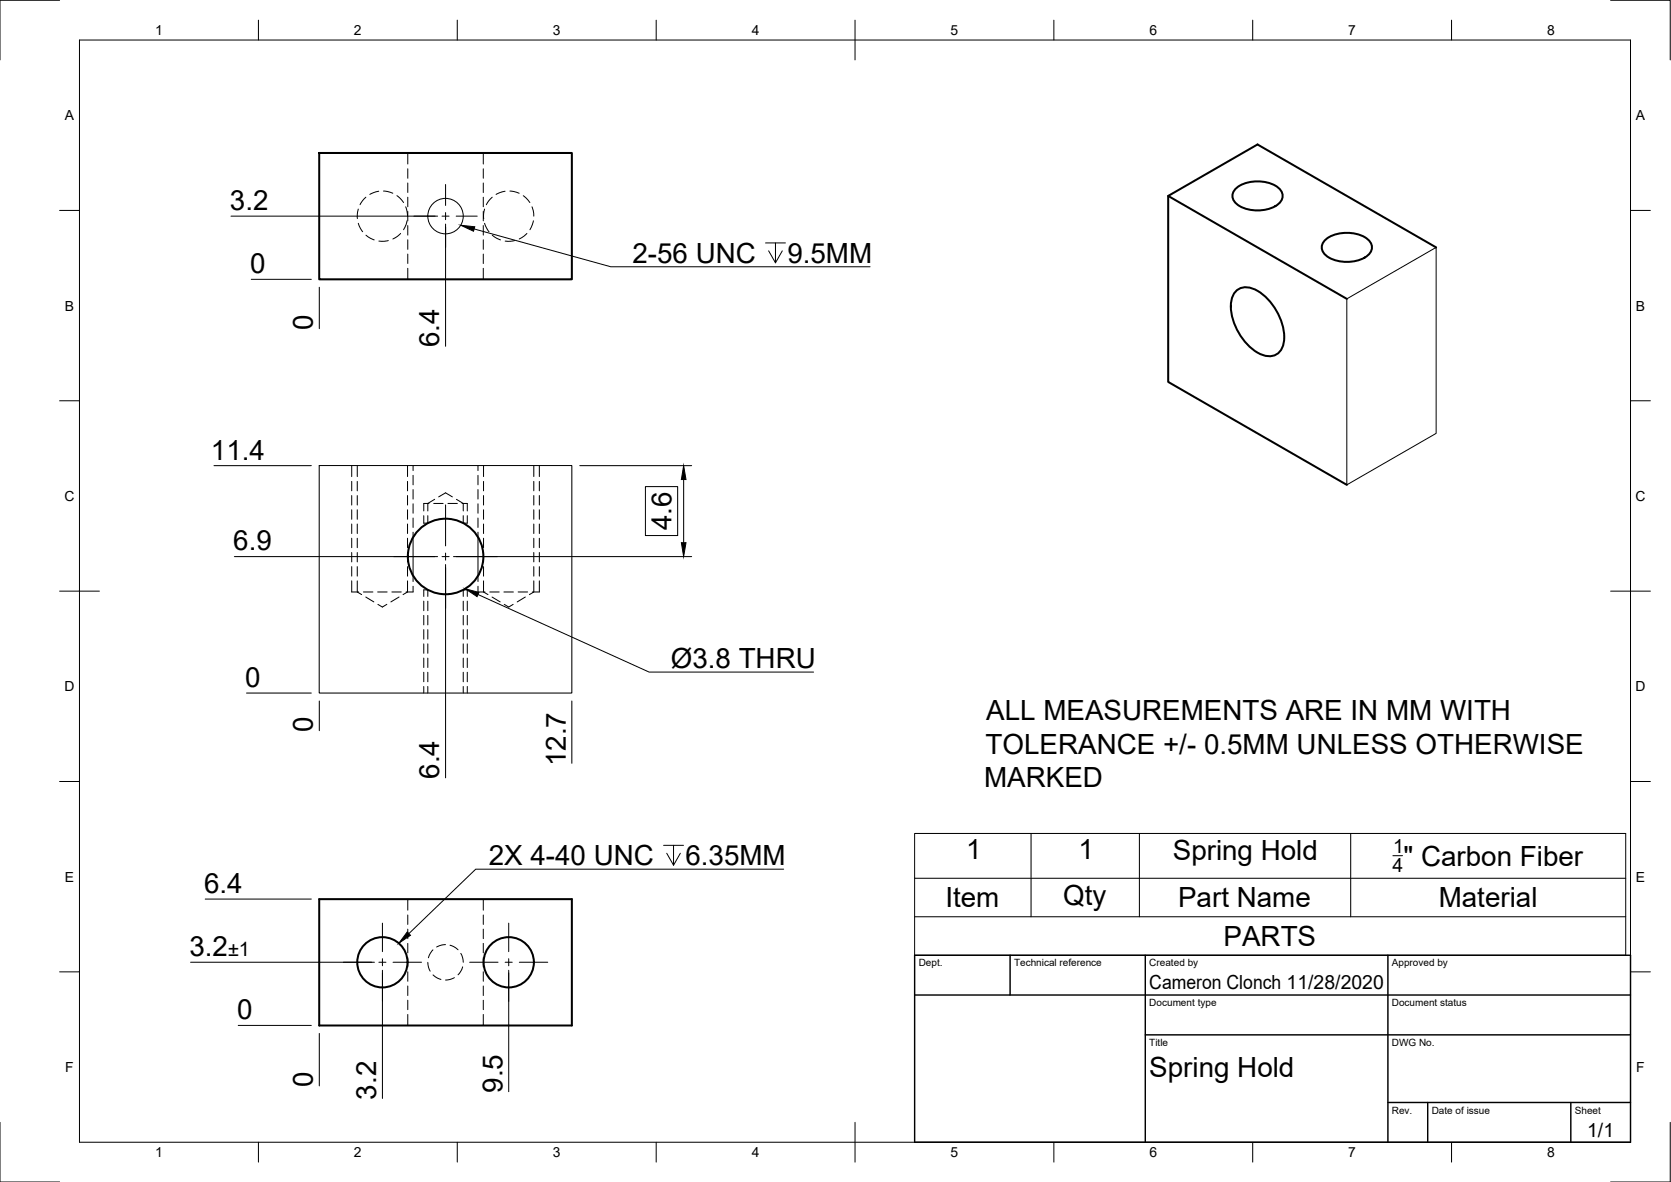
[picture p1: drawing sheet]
<svg xmlns="http://www.w3.org/2000/svg" width="420mm" height="297mm" viewBox="0 0 420 297" stroke-linecap="round" stroke-linejoin="round" font-family="sans-serif">
<!-- layer: Visible -->
<g fill="none" stroke="#000" stroke-width=".51">
<path d="M80.3 38.4h63.5v31.8h-63.5zM293.7 49.2l44.9 25.9M311 47.2a9.4 9.4 0 0 1 10.4 0 2.63 2.63 0 0 1 1.1 2.5 2.63 2.63 0 0 1-1.8 2.1 9.6 9.6 0 0 1-9.7-.5 2.49 2.49 0 0 1 0-4.1zM310.6 73.4a4.1 4.1 0 0 1 5.6-.3 14.5 14.5 0 0 1 6.6 12.7 3.8 3.8 0 0 1-5.6 3.3 14.2 14.2 0 0 1-7.6-13.2l.2-1zM333.5 60.1a9.4 9.4 0 0 1 10.4 0 2.63 2.63 0 0 1 1 2.5 2.63 2.63 0 0 1-1.8 2.1 9.6 9.6 0 0 1-9.6-.5 2.49 2.49 0 0 1 0-4.1zM361.1 62.2l-44.9-25.9-22.5 12.9v46.8l44.9 25.8M80.3 226h63.5v31.7h-63.5z"/>
<circle cx="112" cy="139.8" r="9.5"/>
<circle cx="96.1" cy="241.8" r="6.3"/>
<circle cx="127.9" cy="241.8" r="6.3"/>
</g>
<g fill="none" stroke="#000" stroke-width=".25">
<path d="M338.6 75.1l22.5-12.9v46.7l-22.5 12.9zM80.3 117h63.5v57.2h-63.5z"/>
<circle cx="112" cy="54.3" r="4.5"/>
</g>
<!-- layer: Hidden -->
<g fill="none" stroke="#000" stroke-width=".25">
<path d="M102.5 38.4v2.8M121.5 38.4v2.8M90.1 52.5l-.2 2.4M90.1 56.1l1.1 2.1M92 49.6l-1.5 1.8M92 59.1l2.1 1.2M95.2 48.1l-2.2 .8M96.4 48l2.4 .6M99.8 49.2l1.7 1.7M100.7 58.7l-.7 .6-1.2 .8M102 52l.5 2.3M102.3 55.5l-.2 .9-.6 1.3"/>
<path d="M102.5 42.4v2.4M102.5 46v2.4M102.5 49.6v2.4M102.5 53.1v2.4M102.5 56.7v2.4M121.5 42.4v2.4M121.5 46v2.4M121.5 49.6v2.4M121.5 53.1v2.4M121.5 56.7v2.4M121.8 52.5l-.2 1.5v.9M121.8 56.1l1.2 2.1"/>
<path d="M123.8 49.6l-1.5 1.8M123.8 59.1l2.1 1.2M127 48.1l-2.3 .8M128.2 48l2.3 .6M131.6 49.2l1.6 1.7M132.5 58.7l-.7 .6-1.2 .8M133.8 52l.4 2.3M134.1 55.5l-.9 2.2M97.6 60.5l-2.3 .1M102.5 60.3v2.4M102.5 63.8v2.4M102.5 67.4v2.8"/>
<path d="M121.5 60.3v2.4M121.5 63.8v2.4M121.5 67.4v2.8M129.4 60.5l-2.4 .1M89.8 117v2.8M102.5 117v2.8M121.6 117v2.8M134.2 117v2.8M89.8 121v2.3M89.8 124.5v2.4M89.8 128.1v2.4M89.8 131.7v2.4"/>
<path d="M89.8 135.3v2.3M89.8 138.8v2.4M102.5 121v2.3M102.5 124.5v2.4M102.5 128.1v2.4M102.5 131.7v2.4M102.5 135.3v2.3M102.5 138.8v2.4M106.6 126.5h1.3M107.6 129.6v1.9h-1M109.1 126.5h2.3M109.3 125.5l-1.7 1v1.9"/>
<path d="M110.3 124.9l1.7-1 1.7 1M112.6 126.5h2.4M114.8 125.5l1.7 1v1.9M116.2 126.5h1.3M116.5 129.6v1.9h1M121.6 121v2.3M121.6 124.5v2.4M121.6 128.1v2.4M121.6 131.7v2.4M121.6 135.3v2.3M121.6 138.8v2.4M134.2 121v2.3"/>
<path d="M134.2 124.5v2.4M134.2 128.1v2.4M134.2 131.7v2.4M134.2 135.3v2.3M134.2 138.8v2.4M88.4 148.8h1.8M89.8 146v2.8l1.1 .6M89.8 142.4v2.4M91.4 148.8h2.4M92 150l2 1.3M95 148.8h2.3M95 151.9l1.1 .7 1.2-.7"/>
<path d="M98.5 148.8h2.4M100.3 150l-2 1.3M102.1 148.8h1.8M102.5 146v2.8l-1.2 .6M102.5 142.4v2.4M106.6 148.2h1v1.7M107.6 151.1v2.4M107.6 154.7v2.3M107.6 158.2v2.4M116.5 151.1v2.4M116.5 154.7v2.3M116.5 158.2v2.4"/>
<path d="M117.5 148.2h-1v1.7M120.2 148.8h1.7M121.6 146v2.8l1.1 .6M121.6 142.4v2.4M123.1 148.8h2.4M123.7 150l2.1 1.3M126.7 148.8h2.4M126.8 151.9l1.1 .7 1.1-.7M130.3 148.8h2.4M132.1 150l-2.1 1.3M133.9 148.8h1.7M134.2 146v2.8l-1.1 .6"/>
<path d="M134.2 142.4v2.4M107.6 161.8v2.4M107.6 165.4v2.4M107.6 168.9v2.4M107.6 172.5v1.7M116.5 161.8v2.4M116.5 165.4v2.4M116.5 168.9v2.4M116.5 172.5v1.7M102.5 226v2.7M102.5 229.9v2.4M102.5 233.5v2.4"/>
<path d="M102.5 237.1v2.4M108.9 238.7l-.7 .8-.5 1.2M112 237.4l-.9 .1-1.3 .5M113.2 237.5l.9 .4 1.1 .8M115.9 239.6l.4 1 .2 1.2M121.5 226v2.7M121.5 229.9v2.4M121.5 233.5v2.4M121.5 237.1v2.4M102.5 240.7v2.3M102.5 244.2v2.4M102.5 247.8v2.4"/>
<path d="M102.5 251.4v2.3M102.5 254.9v2.8M107.6 241.8l.1 1.2 .5 1.1M108.9 245l1.1 .8 .9 .3M114.3 245.7l-1.4 .5-.9 .1M116.3 243l-.5 1.1-.6 .9M121.5 240.7v2.3M121.5 244.2v2.4M121.5 247.8v2.4M121.5 251.4v2.3M121.5 254.9v2.8"/>
</g>
<!-- layer: Hidden Narrow -->
<g fill="none" stroke="#000" stroke-width=".25">
<path d="M88.4 117v2.8M103.9 117v1.3M103.9 119.5v2.3M120.2 117v1.3M120.2 119.5v2.3M135.6 117v2.8M88.4 121v2.3M88.4 124.5v2.4M88.4 128.1v2.4M88.4 131.7v2.4M88.4 135.3v2.3M88.4 138.8v2.4"/>
<path d="M103.9 123v2.4M103.9 126.6v2.4M103.9 130.2v2.4M103.9 133.7v1.3M106.6 126.5v1.9M106.6 129.6v1.9M117.5 126.5v1.9M117.5 129.6v1.9M120.2 123v2.4M120.2 126.6v2.4M120.2 130.2v2.4M120.2 133.7v1.3"/>
<path d="M135.6 121v2.3M135.6 124.5v2.4M135.6 128.1v2.4M135.6 131.7v2.4M135.6 135.3v2.3M135.6 138.8v2.4M88.4 142.4v2.4M88.4 146v2.8M103.9 144.7v1.4M103.9 147.3v1.5M106.6 148.2v1.7M106.6 151.1v2.4"/>
<path d="M106.6 154.7v2.3M106.6 158.2v2.4M117.5 148.2v1.7M117.5 151.1v2.4M117.5 154.7v2.3M117.5 158.2v2.4M120.2 144.7v1.4M120.2 147.3v1.5M135.6 142.4v2.4M135.6 146v2.8M106.6 161.8v2.4M106.6 165.4v2.4"/>
<path d="M106.6 168.9v2.4M106.6 172.5v1.7M117.5 161.8v2.4M117.5 165.4v2.4M117.5 168.9v2.4M117.5 172.5v1.7"/>
</g>
<!-- layer: Visible Narrow -->
<path d="M103.9 135v9.7M120.2 135v9.7" fill="none" stroke="#000" stroke-width=".25"/>
<!-- layer: Border -->
<g fill="none" stroke="#000" stroke-width=".25">
<path d="M15 .1h-15v15M20 10.1h390v276.9h-390zM65 5.1v5M115 5.1v5M165 5.1v5M215 5.1v10M265 5.1v5M315 5.1v5M365 5.1v5M405 .1h15v15M15 52.9h5M410 52.9h5"/>
<path d="M15 100.7h5M410 100.7h5M15 148.6h10M405 148.6h10M15 196.4h5M410 196.4h5M15 244.2h5M410 244.2h5M0 282.1v14.9h15M65 287v5M115 287v5M165 287v5"/>
<path d="M215 282.1v9.9M265 287v5M315 287v5M365 287v5M420 282.1v14.9h-15"/>
</g>
<!-- layer: TitleBlock -->
<path d="M230 240.1h180v46.9h-180zM230 250h180M254 240.1v9.9M288 240.1v46.9M349 240.1v46.9M288 260.1h122M349 277.1h61M359 277.1v9.9M395 277.1v9.9" fill="none" stroke="#000" stroke-width=".36"/>
<!-- layer: Annotations -->
<path d="M119.2 57.5l34.4 9.5h65.2M192.5 61.1h5M195 61.1v4.9l-1.7-3M196.7 63l-1.7 3M120.2 149.4l43 19.5h41.4M166.9 212.4h5M169.4 212.4v5l-1.8-3M171.1 214.4l-1.7 3M197 218.4h-77.4l-16.8 16.2" fill="none" stroke="#000" stroke-width=".25"/>
<path d="M115.8 56.6l3.6 .4-.3 1.1zM117 148l3.4 .9-.4 1zM102.4 234.2l.8 .8-2.9 2z" fill="#000" stroke="#000" stroke-width=".25"/>
<!-- layer: Center Lines -->
<g fill="none" stroke="#000" stroke-width=".25">
<path d="M104.1 54.3h5.2M111.1 54.3h1.8M112 46.4v5.2M112 53.4v1.8M112 57v5.3M114.7 54.3h5.3M99 139.9h10.3M111.1 139.9h1.8M112 126.9v10.3M112 139v1.8M114.7 139.9h10.3M112 142.5v10.4"/>
<path d="M96.2 232v7.1M127.9 232v7.1M86.3 241.8h7.2M95.3 241.8h1.7M96.2 240.9v1.8M96.2 244.5v7.1M98.8 241.8h7.2M118.1 241.8h7.1M127 241.8h1.8M127.9 240.9v1.8M127.9 244.5v7.1M130.6 241.8h7.1"/>
</g>
<!-- layer: Dimensions -->
<g fill="none" stroke="#000" stroke-width=".25">
<path d="M58.1 54.3h51.9M112 56.3v30.7M63.2 70.2h15.1M80.3 72.2v10.4M53.8 117h24.5M145.8 117h28.1M58.9 139.9h51.1M114 139.9h59.9M162.3 122.3h8.1v12.3h-8.1zM171.9 120.5v15.9M112 141.9v53.6M62 174.2h16.3"/>
<path d="M80.3 176.2v7.4M143.8 176.2v15.6M51.6 225.9h26.7M47.9 241.8h46.2M59.9 257.7h18.4M80.3 259.7v13.2M96.2 243.8v32.2M127.9 243.8v30.5"/>
</g>
<!-- layer: BOM -->
<path d="M230 209.5h178.8v30.6h-178.8zM259.2 209.5v20.9M286.5 209.5v20.9M339.6 209.5v20.9M350.2 215h2.5M230 230.4h178.8M230 220.7h178.8" fill="none" stroke="#000" stroke-width=".25"/>
<!-- layer: Dimensions -->
<path d="M171.3 136.4h1.2l-.6 3.5zM171.9 117l.6 3.5h-1.2z" fill="#000" stroke="#000" stroke-width=".25"/>
<g font-size="7">
<text x="57.8" y="52.7">3.2</text>
<text x="62.9" y="68.6">0</text>
<text x="159" y="66">2-56 UNC</text>
<text x="198" y="66">9.5MM</text>
<text x="78.7" y="82.9" transform="rotate(-90 78.7 82.9)">0</text>
<text x="110.4" y="87.3" transform="rotate(-90 110.4 87.3)">6.4</text>
<text x="53" y="115.5">11.4</text>
<text x="168.8" y="133.2" transform="rotate(-90 168.8 133.2)">4.6</text>
<text x="58.7" y="138.3">6.9</text>
<text x="168.7" y="167.9">Ø3.8 THRU</text>
<text x="61.7" y="172.6">0</text>
<text x="78.7" y="183.9" transform="rotate(-90 78.7 183.9)">0</text>
<text x="248" y="181">ALL MEASUREMENTS ARE IN MM WITH</text>
<text x="247.8" y="189.4">TOLERANCE +/- 0.5MM UNLESS OTHERWISE</text>
<text x="110.4" y="195.7" transform="rotate(-90 110.4 195.7)">6.4</text>
<text x="142.3" y="192.6" transform="rotate(-90 142.3 192.6)">12.7</text>
<text x="247.5" y="197.8">MARKED</text>
<text x="242.9" y="216">1</text>
<text x="271.2" y="216">1</text>
<text x="122.9" y="217.4">2X 4-40 UNC</text>
<text x="172.3" y="217.4">6.35MM</text>
<text x="294.9" y="216">Spring Hold</text>
<text x="352.9" y="217.5">&quot; Carbon Fiber</text>
<text x="51.3" y="224.4">6.4</text>
<text x="267.3" y="227.4">Qty</text>
<text x="237.7" y="228">Item</text>
<text x="296.2" y="228">Part Name</text>
<text x="361.8" y="228">Material</text>
<text x="307.7" y="237.7">PARTS</text>
<text x="47.6" y="240.2">3.2</text>
<text x="59.6" y="256.1">0</text>
<text x="78.7" y="273.2" transform="rotate(-90 78.7 273.2)">0</text>
<text x="126.3" y="274.6" transform="rotate(-90 126.3 274.6)">9.5</text>
<text x="289" y="270.6">Spring Hold</text>
<text x="94.6" y="276.3" transform="rotate(-90 94.6 276.3)">3.2</text>
</g>
<text font-size="5" x="57.3" y="240.2">±1</text>
<g font-size="4.9">
<text x="350.3" y="214.5">1</text>
<text x="350.2" y="219.1">4</text>
<text x="289" y="248.5">Cameron Clonch 11/28/2020</text>
<text x="399.1" y="285.7">1/1</text>
</g>
<g font-size="3.5">
<text x="39" y="8.8">1</text>
<text x="89" y="8.8">2</text>
<text x="139" y="8.8">3</text>
<text x="189" y="8.8">4</text>
<text x="239" y="8.8">5</text>
<text x="289" y="8.8">6</text>
<text x="339" y="8.8">7</text>
<text x="389" y="8.8">8</text>
<text x="16.3" y="30.2">A</text>
<text x="411.3" y="30.2">A</text>
<text x="16.3" y="78">B</text>
<text x="411.3" y="78">B</text>
<text x="16.2" y="125.9">C</text>
<text x="411.2" y="125.9">C</text>
<text x="16.2" y="173.7">D</text>
<text x="411.2" y="173.7">D</text>
<text x="16.3" y="221.6">E</text>
<text x="411.3" y="221.6">E</text>
<text x="16.4" y="269.4">F</text>
<text x="411.4" y="269.4">F</text>
<text x="39" y="290.8">1</text>
<text x="89" y="290.8">2</text>
<text x="139" y="290.8">3</text>
<text x="189" y="290.8">4</text>
<text x="239" y="290.8">5</text>
<text x="289" y="290.8">6</text>
<text x="339" y="290.8">7</text>
<text x="389" y="290.8">8</text>
</g>
<g font-size="2.5">
<text x="231" y="242.9">Dept.</text>
<text x="255" y="242.9">Technical reference</text>
<text x="289" y="242.9">Created by</text>
<text x="350" y="242.9">Approved by</text>
<text x="289" y="252.8">Document type</text>
<text x="350" y="252.8">Document status</text>
<text x="289" y="262.9">Title</text>
<text x="350" y="262.9">DWG No.</text>
<text x="350" y="279.9">Rev.</text>
<text x="360" y="279.9">Date of issue</text>
<text x="396" y="279.9">Sheet</text>
</g>
</svg>
